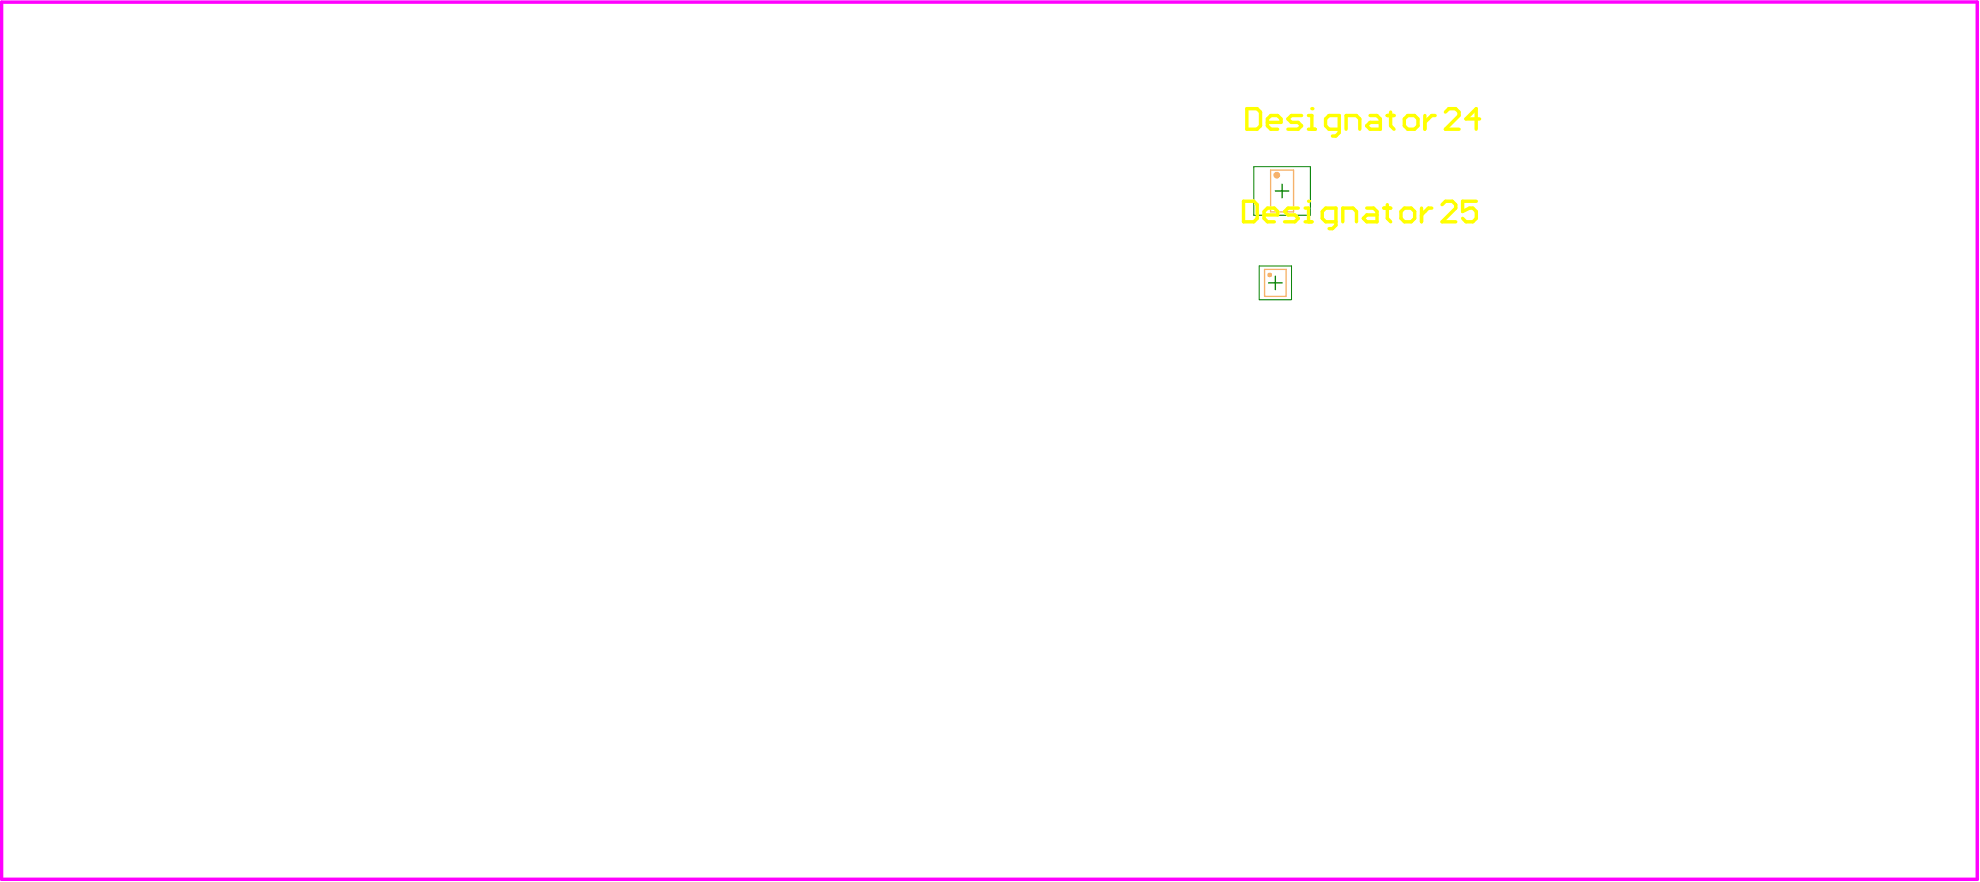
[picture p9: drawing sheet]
<svg xmlns="http://www.w3.org/2000/svg" width="489mm" height="218mm" viewBox="0 0 489 218" stroke-linecap="round" stroke-linejoin="round" font-family="sans-serif">
<path d="M.4 .5h487.9v216.5h-487.9z" fill="none" stroke="#f0f" stroke-width=".85"/>
<path d="M316.6 45.5v3.3M313.3 69.8h3.3M314.9 68.1v3.4" fill="none" stroke="#008000" stroke-width=".33"/>
<path d="M309.6 41.1h14v12h-14zM310.9 65.6h8v8.4h-8z" fill="none" stroke="#008000" stroke-width=".25"/>
<path d="M313.8 52.3v-10.3h5.6v10.3M312.3 66.5h5.3v6.6h-5.3z" fill="none" stroke="#f6b26b" stroke-width=".33"/>
<g fill="none" stroke="#f6b26b" stroke-width=".83">
<circle cx="315.3" cy="43.2" r=".42"/>
<circle cx="313.5" cy="67.8" r=".15"/>
</g>
<path d="M309.6 49.7l.9 .8M313 51.4h1.7M322.3 51.4h.8" fill="none" stroke="#ff0" stroke-width=".85"/>
<circle cx="323.1" cy="49.7" r=".42" fill="#ff0"/>
<g font-size="8.5" fill="#ff0">
<text x="306.9" y="31.6">CODesignator24</text>
<text x="306.2" y="54.6">CODesignator25</text>
</g>
</svg>
